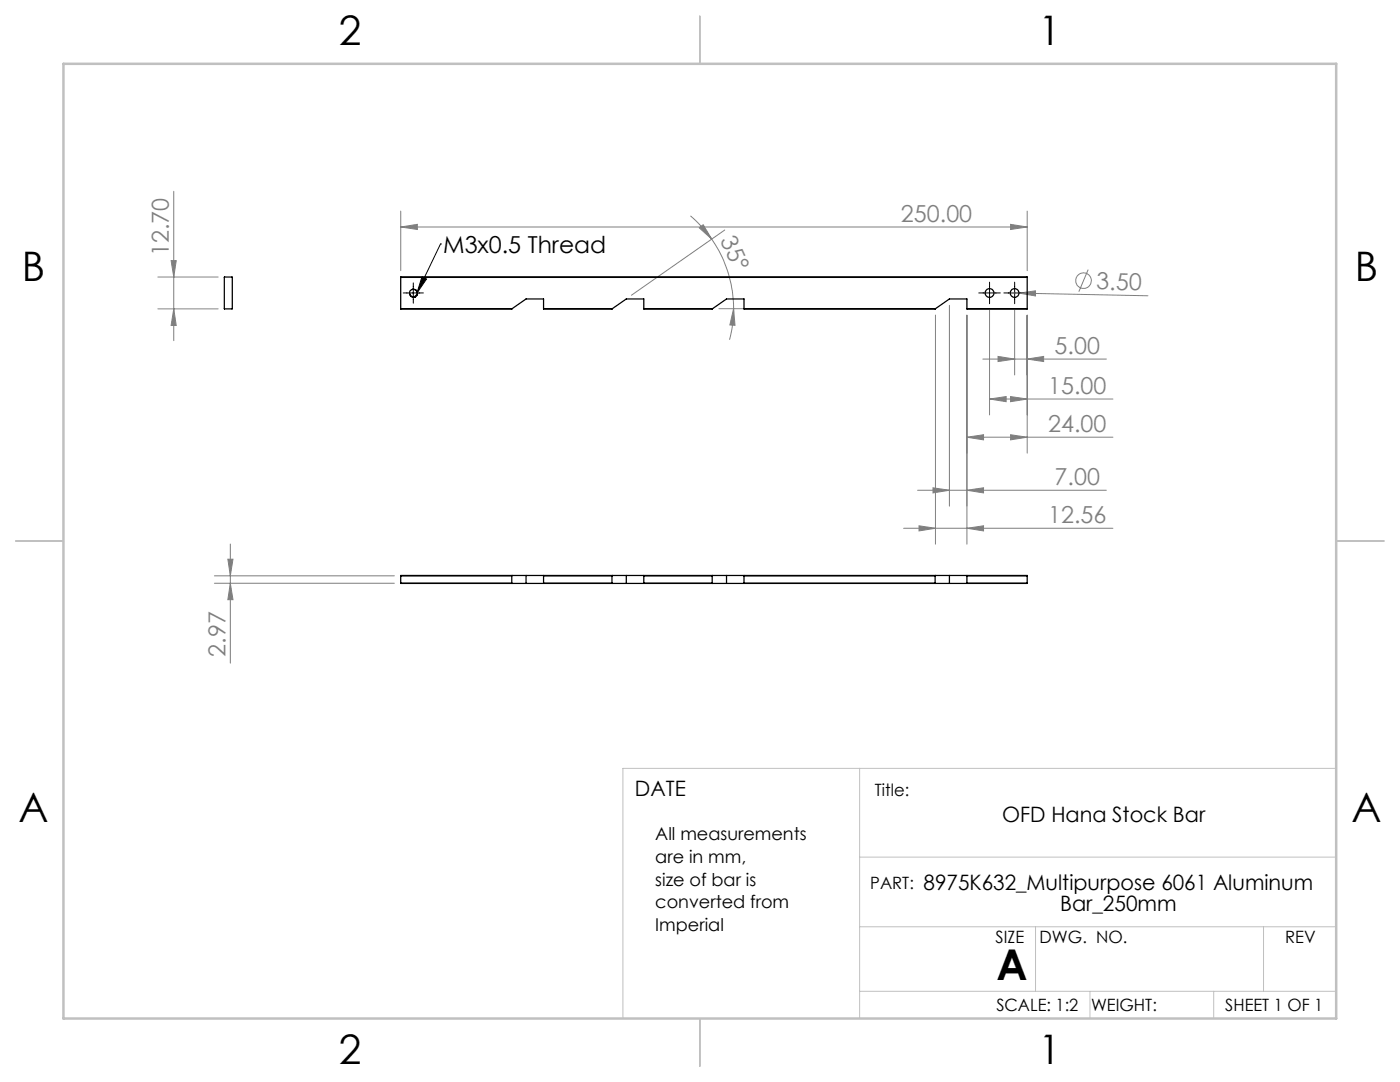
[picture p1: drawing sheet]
<svg xmlns="http://www.w3.org/2000/svg" width="279mm" height="216mm" viewBox="0 0 279 216" stroke-linecap="round" stroke-linejoin="round" font-family="sans-serif">
<g fill="none" stroke="#808080" stroke-width=".2">
<path d="M34.7 38.2v29.8M31.5 55.3h12M34.1 52h1.1l-.5 3.3zM80 45.3l3.3-.5v1zM80 42.1v11.9M80 45.3h125M137.8 43.1l.5 .4a24 24 0 0 1 3.7 4.2M139.6 45.5l.7-.7 1.7 2.9zM142 47.7a24.4 24.4 0 0 1 4.4 13.9M144.6 45.9l-18.6 13M201.6 58.5l27.5 .5M201.7 44.8l3.3 .5-3.3 .5z"/>
<path d="M203.4 58.5l3.3-.5v1.1zM205 42.1v11.9M217.2 53.8l-1.9 4.4M31.5 61.6h12M34.7 61.6l.5 3.3h-1.1zM143.5 61.6h6.1M146.4 61.6l.3 3.3-1-.1zM146.4 61.6v.7a23.9 23.9 0 0 1-.8 5.5M186.7 62.9v45.7M189.5 60.9v40.1M193 62.9v45.7M196.1 71.6h24.7"/>
<path d="M197.5 79.6l3.3-.5v1.1zM197.5 61.9v20.9M197.5 79.6h24.6M199.2 71.1l3.3 .5-3.3 .5zM201.7 79.1l3.3 .5-3.3 .6zM202.5 61.9v12.9M205 71.6l3.3-.5v1zM205 62.9v27.5M183.1 97.8h37.7M186.2 97.3l3.3 .5-3.3 .6zM193 87.2l3.3-.5v1.1zM193 87.2h29.1"/>
<path d="M193 97.8l3.3-.5v1.1zM201.7 86.7l3.3 .5-3.3 .6zM42.8 114.9h35.9M42.8 116.4h35.9M45.5 111.6h1l-.5 3.3zM46 116.4l.5 3.3h-1zM46 108.5v23.8M180.3 105.4h41.8M183.4 104.9l3.3 .5-3.3 .5zM193 105.4l3.3-.5v1z"/>
<circle cx="216.2" cy="56" r="1.56"/>
</g>
<path d="M80.5 58.5h4M82.5 56.4v4.1M84.2 55.2l.9 .5-1.9 2.8zM87.9 48.7h.1M87.9 48.7l-4.7 9.8M195.3 58.5h4.3M197.5 56.3v4.3M200.3 58.5h4.3M202.5 56.3v4.3" fill="none" stroke="#000" stroke-width=".2"/>
<path d="M171.6 153.3v49.9M266.7 153.3h-142.4v49.9M171.6 171h95.1M171.6 197.8h95.1M171.6 184.9h95.1M206.7 184.9v12.9M217.5 197.8v5.4M242.2 197.8v5.4M252.2 184.9v12.9" fill="none" stroke="#c0c0c0" stroke-width=".2"/>
<path d="M139.7 3.2v9.5M3.1 107.9h9.6M266.7 107.9h9.5M139.7 203.2v9.6" fill="none" stroke="#c0c0c0" stroke-width=".25"/>
<path d="M12.7 12.7h254v190.5h-254z" fill="none" stroke="#c0c0c0" stroke-width=".5"/>
<path d="M84.2 55.2l.9 .5-1.9 2.8z" fill="#000"/>
<g fill="#808080">
<path d="M203.4 58.5l3.3-.5v1.1z"/>
<path d="M146.4 61.6l.3 3.3-1-.1zM139.6 45.5l.7-.7 1.7 2.9z"/>
<path d="M201.7 44.8l3.3 .5-3.3 .5zM80 45.3l3.3-.5v1zM205 71.6l3.3-.5v1zM199.2 71.1l3.3 .5-3.3 .5zM201.7 79.1l3.3 .5-3.3 .6zM197.5 79.6l3.3-.5v1.1zM201.7 86.7l3.3 .5-3.3 .6zM193 87.2l3.3-.5v1.1zM193 105.4l3.3-.5v1zM183.4 104.9l3.3 .5-3.3 .5z"/>
<path d="M193 97.8l3.3-.5v1.1zM186.2 97.3l3.3 .5-3.3 .6z"/>
<path d="M45.5 111.6h1l-.5 3.3zM46 116.4l.5 3.3h-1zM34.1 52h1.1l-.5 3.3zM34.7 61.6l.5 3.3h-1.1z"/>
</g>
<g fill="none" stroke="#000" stroke-width=".25">
<path d="M44.8 55.3h1.6v6.3h-1.6zM80 55.4h125M80 55.4v6.2M82.4 57.7l-.2 .1M82.5 57.7a.74 .74 0 0 1 .7 .8 .74 .74 0 0 1-.7 .7 .74 .74 0 0 1-.8-.7M82.5 57.7a.8 .8 0 0 1 .8 .8 .8 .8 0 0 1-.8 .8 .8 .8 0 0 1-.8-.8M82.5 57.7a.72 .72 0 0 0-.8 .8M205 55.4v6.2M80 61.6h.1M102.2 61.6h-.1M102.2 61.6l2.8-1.9h3.5v1.9M102.2 61.6h-22.2"/>
<path d="M108.5 61.6h.1M122.2 61.6h-.1M122.2 61.6h-13.7M122.2 61.6l2.8-1.9h3.5v1.9M128.5 61.6h.1M142.2 61.6h-.1M142.2 61.6h-13.7M142.2 61.6l2.8-1.9h3.5v1.9M148.5 61.6h.1M186.7 61.6h-.1M186.7 61.6h-38.2M186.7 61.6l2.8-1.9h3.5v1.9"/>
<path d="M193 61.6h.1M193 61.6h12M205 61.6h.1M80 116.4h.1M80 114.9h125M80 114.9v1.5M80 116.4h125M80 114.9h22.1M102.1 114.9l.1 1.5M102.2 114.8l-.1 .1M105 114.8v1.6M108.5 116.4h.1"/>
<path d="M108.5 114.8v.1M108.5 114.9v1.5M108.5 114.9h13.6M122.1 114.9l.1 1.5M122.2 114.8l-.1 .1M125 114.8v1.6M128.5 116.4h.1M128.5 114.8v.1M128.5 114.9v1.5M128.5 114.9h13.6M142.1 114.9l.1 1.5M142.2 114.8l-.1 .1"/>
<path d="M145 114.8v1.6M148.5 116.4h.1M148.5 114.8v.1M148.5 114.9v1.5M148.5 114.9h38.1M186.6 114.9l.1 1.5M186.7 114.8l-.1 .1M189.5 114.8v1.6M193 116.4h.1M193 114.8v.1M193 114.9v1.5M193 114.9h12"/>
<path d="M205 116.4h.1M205 114.9v1.5"/>
<circle cx="197.5" cy="58.5" r=".87"/>
<circle cx="202.5" cy="58.5" r=".86"/>
</g>
<text font-size="8.5" x="198.9" y="195.5">A</text>
<g font-size="8.1">
<text x="67.6" y="8.9">2</text>
<text x="207.3" y="8.9">1</text>
<text x="4.4" y="56.2">B</text>
<text x="270.4" y="56.2">B</text>
<text x="3.7" y="164.1">A</text>
<text x="269.7" y="164.1">A</text>
<text x="67.6" y="212.4">2</text>
<text x="207.3" y="212.4">1</text>
</g>
<g font-size="4.7" fill="#808080">
<text x="143.7" y="47.9" transform="rotate(65 143.7 47.9)">35°</text>
<text x="179.8" y="44.3">250.00</text>
<text x="33.7" y="51.1" transform="rotate(-90 33.7 51.1)">12.70</text>
<text x="218.8" y="57.7" transform="rotate(1 218.8 57.7)">3.50</text>
<text x="210.5" y="70.6">5.00</text>
<text x="209.2" y="78.6">15.00</text>
<text x="209.2" y="86.2">24.00</text>
<text x="210.5" y="96.8">7.00</text>
<text x="209.2" y="104.4">12.56</text>
<text x="45" y="131" transform="rotate(-90 45 131)">2.97</text>
</g>
<text font-size="4.7" x="88.4" y="50.4">M3x0.5 Thread</text>
<g font-size="4.2">
<text x="126.7" y="158.8">DATE</text>
<text x="200" y="164.1">OFD Hana Stock Bar</text>
<text x="184.3" y="177.5">8975K632_Multipurpose 6061 Aluminum</text>
<text x="211.6" y="181.7">Bar_250mm</text>
</g>
<g font-size="3.5">
<text x="130.8" y="167.7">All measurements</text>
<text x="130.8" y="172.2">are in mm,</text>
<text x="130.8" y="176.7">size of bar is</text>
<text x="130.8" y="181.2">converted from</text>
<text x="130.8" y="185.8">Imperial</text>
</g>
<g font-size="3.4">
<text x="174.6" y="158.8">Title:</text>
<text x="173.7" y="177.5">PART:</text>
<text x="198.7" y="188.1">SIZE</text>
<text x="207.5" y="188.1">DWG. NO.</text>
<text x="256.5" y="188.2">REV</text>
<text x="198.8" y="201.7">SCALE: 1:2</text>
<text x="217.7" y="201.8">WEIGHT:</text>
<text x="244.5" y="201.7">SHEET 1 OF 1</text>
</g>
</svg>
